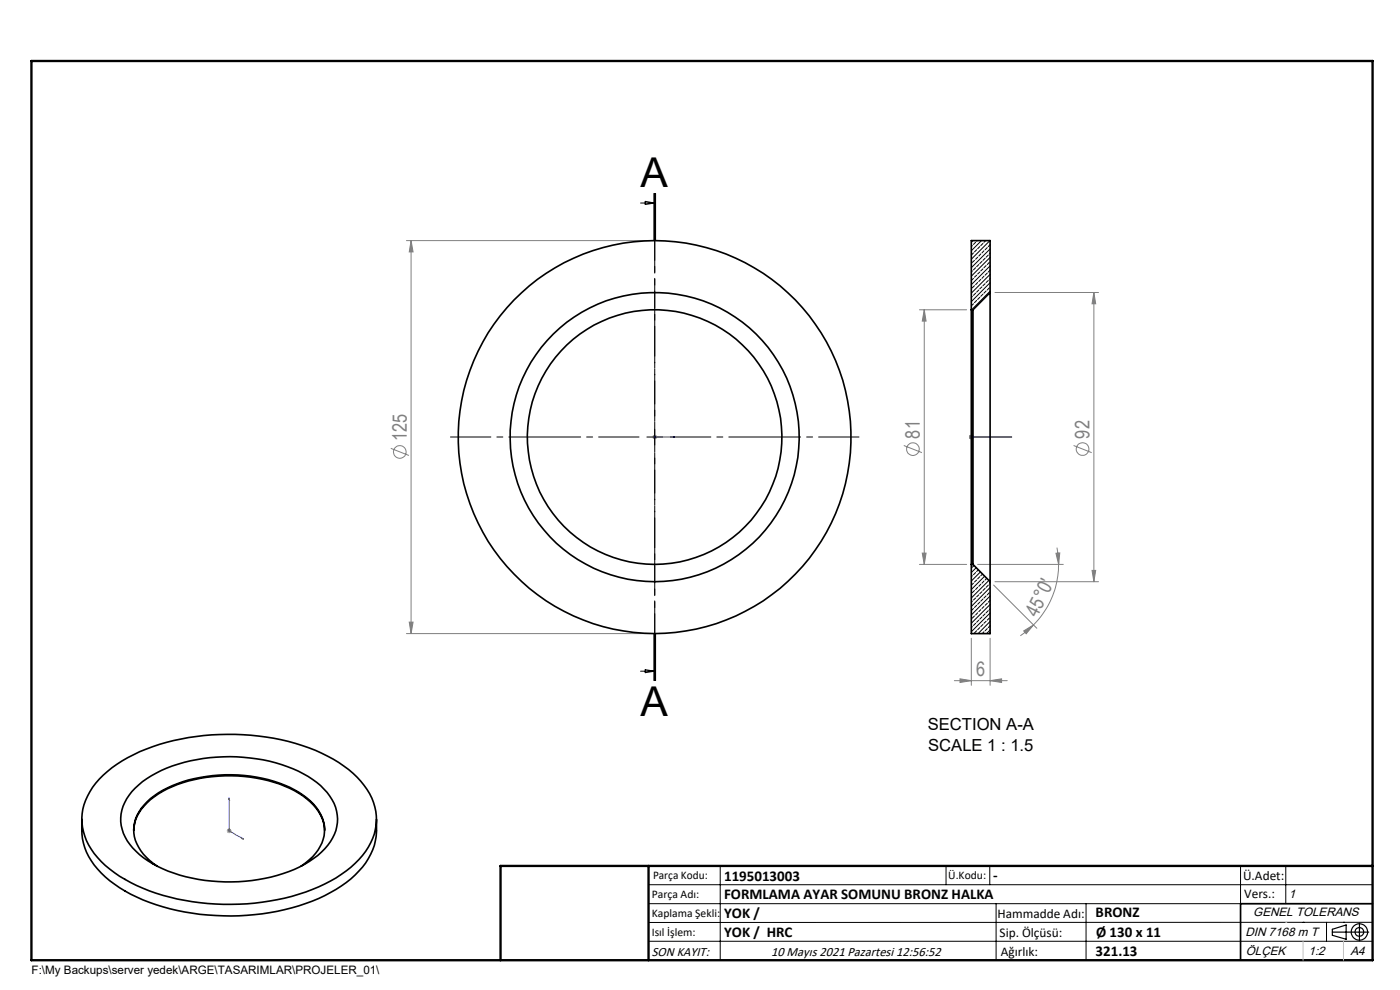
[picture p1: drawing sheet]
<svg xmlns="http://www.w3.org/2000/svg" width="297mm" height="210mm" viewBox="0 0 297 210" stroke-linecap="round" stroke-linejoin="round" font-family="sans-serif">
<g fill="none" stroke="#808080" stroke-width=".21">
<path d="M86.2 51h51.7M87.2 51v83.4M87.2 51l.4 2.4h-.8zM195.1 65.7h10M196.1 65.7v54M196.1 65.7l.4 2.4h-.8zM211.1 62h21.9M232.1 62v61.4M232.1 62l.3 2.4h-.7zM82.9 95.1l3.8 1.5M138.4 92.7h1M138.5 92.3l.7 .8"/>
<path d="M138.9 92.2v1M139.2 92.3l-.7 .8M191.7 94.5l3.9 1.5M205.6 92.7h1M205.7 92.3l.7 .8M206.1 92.2v1M206.4 92.3l-.7 .8M227.8 94.5l3.8 1.5M195.1 119.7h10M195.7 117.3h.8l-.4 2.4zM207.4 119.7h18.2M224 117.4l.8-.1-.2 2.4z"/>
<path d="M224.2 116.2l.4 3.5M224.6 119.7a18.1 18.1 0 0 1-5.3 12.9M86.2 134.4h51.7M86.8 132h.8l-.4 2.4zM206.1 135.4v10M210 135.4v10M210.8 124.1l9.2 9.2M211.1 123.4h21.9M217.2 133.8l2.1-1.2-1.6 1.8zM219.3 132.6l-2.8 2.3M231.7 121h.7l-.3 2.4zM202.5 144.4h11.2"/>
<path d="M203.7 144l2.4 .4-2.4 .4zM210 144.4l2.5-.4v.8zM48.1 176.2h1M48.3 175.9l.7 .7M48.6 175.7v1M49 175.9l-.7 .7"/>
<circle cx="84.8" cy="95.9" r="1.34"/>
<circle cx="193.7" cy="95.3" r="1.34"/>
<circle cx="229.7" cy="95.3" r="1.35"/>
</g>
<g fill="none" stroke="#000" stroke-width=".25">
<path d="M282.6 197.7h7.8M282.6 197.1l3-.9v3l-3-.8zM288.4 195.8v3.8M106.2 203.7h185"/>
<circle cx="288.4" cy="197.7" r="1.74"/>
<circle cx="288.4" cy="197.7" r=".93"/>
</g>
<path d="M138.8 92.7h.2zM138.9 92.7h.1M138.9 92.7h4.3M143.2 92.7h-.5h.5M206 92.7h.2zM206.1 92.7h.1M206.1 92.7h8.5M214.6 92.7h-.4h.4M48.6 169.3l.1 .3-.2-.1zM48.6 169.3v6.9l3 1.8M51.3 177.7l.3 .3-.3-.1z" fill="none" stroke="#00f" stroke-width=".21"/>
<path d="M135.6 92.7h-40M138.9 89.4v-40M138.9 96v40M142.2 92.7h40" fill="none" stroke="#000" stroke-width=".21" stroke-dasharray="15.2 1.3 1.3 1.3" stroke-dashoffset="6.7"/>
<path d="M138.9 41v103.4" fill="none" stroke="#000" stroke-width=".21" stroke-dasharray="6.3 1.3 1.3 1.3" stroke-dashoffset="2.3"/>
<g fill="none" stroke="#000" stroke-width=".21">
<path d="M135.9 43.1h3M136.9 42.7l2 .4-2 .3zM138.7 41v10M138.9 41v10M139.1 41v10M137.2 92.7h3.3M138.9 91v3.4M138.7 134.4v10M138.9 134.4v10M139.1 134.4v10zM135.9 142.4h3M136.9 142.1l2 .3-2 .3z"/>
<path d="M137.6 187.7h153.6M137.6 191.7h153.6M137.6 199.7h153.6M152.8 183.7v20M200.7 183.7v4M210 183.7v4M211.3 191.7v12M230.4 191.7v12M263.2 183.7v20M272.8 183.7v8M276.4 195.6h.1M281.4 195.6v4.1"/>
<path d="M285 195.6h.1M291.2 195.6l-153.6 .1"/>
</g>
<path d="M291.2 191.7h-28v12" fill="none" stroke="#000" stroke-width=".35"/>
<path d="M6.7 12.9h284.5v190.8h-284.5zM137.6 183.7v20M291.2 183.7h-185v20" fill="none" stroke="#000" stroke-width=".5"/>
<path d="M276.4 199.7v4M285 199.7v4" fill="none" stroke="#c0c0c0" stroke-width=".21"/>
<path d="M272.8 195.6h.1" fill="none" stroke="#c0c0c0" stroke-width=".25"/>
<g fill="#00f">
<path d="M142.7 92.7h.5zM138.8 92.7h.2z"/>
<path d="M51.3 177.7l.3 .3-.3-.1zM48.6 169.3l.1 .3-.2-.1zM206 92.7h.2zM214.2 92.7h.4zM206 92.7h.2zM214.2 92.7h.4z"/>
</g>
<g fill="#808080">
<path d="M210 144.4l2.5-.4v.8zM203.7 144l2.4 .4-2.4 .4z"/>
<path d="M217.2 133.8l2.1-1.2-1.6 1.8zM224 117.4l.8-.1-.2 2.4z"/>
<path d="M195.7 117.3h.8l-.4 2.4zM196.1 65.7l.4 2.4h-.8z"/>
<path d="M87.2 51l.4 2.4h-.8zM86.8 132h.8l-.4 2.4zM232.1 62l.3 2.4h-.7zM231.7 121h.7l-.3 2.4z"/>
</g>
<g fill="none" stroke="#000" stroke-width=".35">
<path d="M206.1 65.7v54M206.1 65.7h.3M206.4 65.7v54M210 62v61.4M210 62v-11h-3.9v14.7M210 62l-3.6 3.7M206.1 119.7v14.7h3.9v-11M206.1 119.7h.3M206.4 119.7l3.6 3.7M17.4 173.8a13.6 13.6 0 0 0 4.9 12.2 35.5 35.5 0 0 0 18.5 7.7 49.1 49.1 0 0 0 28.1-3.7 19.8 19.8 0 0 0 10.2-9.7l.7-2.9 .1-3.6M21.9 164.4a34.5 34.5 0 0 1 18.1-8 50.3 50.3 0 0 1 28.2 3.4 20.7 20.7 0 0 1 10.7 9.5 11.6 11.6 0 0 1-2.8 13 32.5 32.5 0 0 1-17.3 8.5 50.3 50.3 0 0 1-29.8-3 22.4 22.4 0 0 1-10.2-8.6 11.3 11.3 0 0 1 1.5-13.1zM28.4 176.1a9.3 9.3 0 0 1 4.3-7.1 28.1 28.1 0 0 1 17.7-4.4 26.6 26.6 0 0 1 14.7 4.9 8.9 8.9 0 0 1 3.8 6.6"/>
<path d="M28.6 167.2a25.3 25.3 0 0 1 14.5-6.3 35.5 35.5 0 0 1 22.3 3.8 11.8 11.8 0 0 1 6.1 8.2 10.1 10.1 0 0 1-5 9.2 31.7 31.7 0 0 1-18.8 5 30 30 0 0 1-18.1-5.8 9.7 9.7 0 0 1-3.9-8.6 10 10 0 0 1 2.9-5.5zM33.4 183.8a9.8 9.8 0 0 1-5-7.8 9.3 9.3 0 0 1 4.3-7.2 27.6 27.6 0 0 1 16.4-4.4 26.9 26.9 0 0 1 16 4.9 8.6 8.6 0 0 1 3.7 8 10.6 10.6 0 0 1-4.9 6.5"/>
<circle cx="138.9" cy="92.7" r="41.7"/>
<circle cx="138.9" cy="92.7" r="30.7"/>
<circle cx="138.9" cy="92.7" r="27"/>
</g>
<g fill="none" stroke="#000" stroke-width=".21">
<path d="M206.3 52.1l-.2 .2M206.3 57.5l-.2 .2M206.4 51l-.3 .4M206.5 53.6l-.4 .5M206.5 59l-.4 .5M206.7 55.2l-.4 .5M207 51.4l-.5 .4M207 56.8l-.5 .4M207.2 53l-.5 .4M207.2 58.4l-.5 .4M207.3 51l-.1 .2M207.4 54.6l-.4 .4"/>
<path d="M207.4 59.9l-.4 .5M207.6 56.1l-.4 .5M207.9 52.3l-.5 .5M207.9 57.7l-.5 .4M208.1 53.9l-.5 .4M208.1 59.3l-.5 .4M208.2 51l-2.1 2.2M208.3 55.4l-.4 .5M208.5 51.6l-.4 .5M208.5 57l-.4 .5M208.7 53.2l-.4 .4M208.7 58.6l-.4 .4"/>
<path d="M209 54.8l-.5 .4M209.1 51l-.4 .4M209.2 56.3l-.5 .5M209.4 52.5l-.4 .5M209.4 57.9l-.4 .5M209.7 54.1l-.5 .5M209.7 59.5l-.5 .4M209.9 55.7l-.5 .4M210 51l-3.9 4M210 52.8l-3.9 4M210 54.6l-3.9 4M210 56.4l-3.9 4"/>
<path d="M210 58.2l-3.9 4M210 60l-3.9 4M210 51.9l-.3 .4M210 53.7l-.1 .2M210 57.3l-.3 .4M210 59.1l-.1 .2M206.3 62.9l-.2 .2M206.5 64.4l-.4 .5M206.7 60.6l-.4 .5M207 62.2l-.5 .4M207.2 63.7l-.5 .5M207.6 61.5l-.4 .5"/>
<path d="M207.9 63.1l-.5 .4M208.3 60.8l-.4 .5M208.5 62.4l-.4 .5M209 60.2l-.5 .4M209.2 61.7l-.5 .5M209.9 61.1l-.5 .4M210 61.8l-3.9 3.9M206.7 120l-.4 .3M206.3 122.1l-.2 .2M206.3 127.5l-.2 .2M206.3 132.9l-.2 .2M206.5 123.7l-.4 .4"/>
<path d="M206.5 129.1l-.4 .4M206.7 125.3l-.4 .4M206.7 130.7l-.4 .4M207 121.5l-.5 .4M207 126.9l-.5 .4M207 132.2l-.5 .5M207.1 120.4l-1 1.1M207.2 123l-.5 .5M207.2 128.4l-.5 .5M207.2 133.8l-.5 .5M207.4 124.6l-.4 .5M207.4 130l-.4 .4"/>
<path d="M207.5 120.9l-.3 .3M207.6 126.2l-.4 .4M207.6 131.5l-.4 .5M207.9 122.3l-.5 .5M207.9 127.7l-.5 .5M207.9 133.1l-.5 .5M208 121.3l-1.9 2M208.1 123.9l-.5 .5M208.1 129.3l-.5 .4M208.3 125.5l-.4 .4M208.3 130.9l-.4 .4M208.5 121.8l-.4 .3"/>
<path d="M208.5 127.1l-.4 .4M208.5 132.5l-.4 .4M208.7 123.3l-.4 .4M208.7 128.6l-.4 .5M208.7 134l-.3 .4M208.9 122.2l-2.8 2.9M209 124.8l-.5 .5M209 130.2l-.5 .5M209.2 126.4l-.5 .5M209.2 131.8l-.5 .4M209.3 122.7l-.3 .3M209.4 128l-.4 .4"/>
<path d="M209.4 133.3l-.4 .5M209.7 124.1l-.5 .5M209.7 129.5l-.5 .5M209.8 123.1l-3.7 3.8M209.9 125.7l-.5 .5M209.9 131.1l-.5 .4M210 124.6l-3.9 4M210 126.4l-3.9 4M210 128.2l-3.9 4M210 130l-3.9 4M210 131.8l-2.5 2.6M210 133.6l-.7 .8"/>
<path d="M210 123.7l-.1 .2M210 127.3l-.3 .4M210 129.1l-.1 .2M210 132.7l-.3 .4"/>
</g>
<g font-size="8.7">
<text x="135.9" y="39.6">A</text>
<text x="135.9" y="151.8">A</text>
</g>
<g font-size="4.2" fill="#808080">
<text x="86.3" y="93.6" transform="rotate(-90 86.3 93.6)">125</text>
<text x="195.1" y="93" transform="rotate(-90 195.1 93)">81</text>
<text x="231.1" y="93" transform="rotate(-90 231.1 93)">92</text>
<text x="220" y="131" transform="rotate(-63 220 131)">45°0'</text>
<text x="207.1" y="143.4">6</text>
</g>
<g font-size="3.5">
<text x="196.8" y="154.7">SECTION A-A</text>
<text x="196.9" y="159.3">SCALE 1 : 1.5</text>
</g>
<g font-size="3.2">
<text x="153.6" y="186.8">1195013003</text>
<text x="153.6" y="190.8">FORMLAMA AYAR SOMUNU BRONZ HALKA</text>
<text x="210.7" y="186.6">-</text>
<text x="153.6" y="194.8">YOK /</text>
<text x="232.4" y="194.5">BRONZ</text>
<text x="153.6" y="198.8">YOK / HRC</text>
<text x="232.4" y="202.8">321.13</text>
<text x="232.5" y="198.8">Ø 130 x 11</text>
</g>
<g font-size="2.8">
<text x="263.7" y="186.7">Ü.Adet:</text>
<text x="263.9" y="190.5">Vers.:</text>
<text x="211.6" y="194.8">Hammadde Adı:</text>
<text x="138.3" y="202.8">SON KAYIT:</text>
<text x="163.6" y="202.8">10 Mayıs 2021 Pazartesi 12:56:52</text>
<text x="212.1" y="198.7">Sip. Ölçüsü:</text>
<text x="212.3" y="202.7">Ağırlık:</text>
</g>
<g font-size="2.6">
<text x="273.4" y="190.4">1</text>
<text x="265.9" y="194.4">GENEL TOLERANS</text>
<text x="264.2" y="198.5">DIN 7168 m T</text>
<text x="264.3" y="202.6">ÖLÇEK</text>
<text x="277.6" y="202.6">1:2</text>
<text x="286.5" y="202.6">A4</text>
</g>
<g font-size="2.5">
<text x="138.3" y="190.5">Parça Adı:</text>
<text x="138.5" y="186.5">Parça Kodu:</text>
<text x="201.2" y="186.5">Ü.Kodu:</text>
<text x="138.3" y="194.5">Kaplama Şekli:</text>
<text x="138.3" y="198.6">Isıl İşlem:</text>
<text x="6.7" y="206.7">F:\My Backups\server yedek\ARGE\TASARIMLAR\PROJELER_01\</text>
</g>
</svg>
